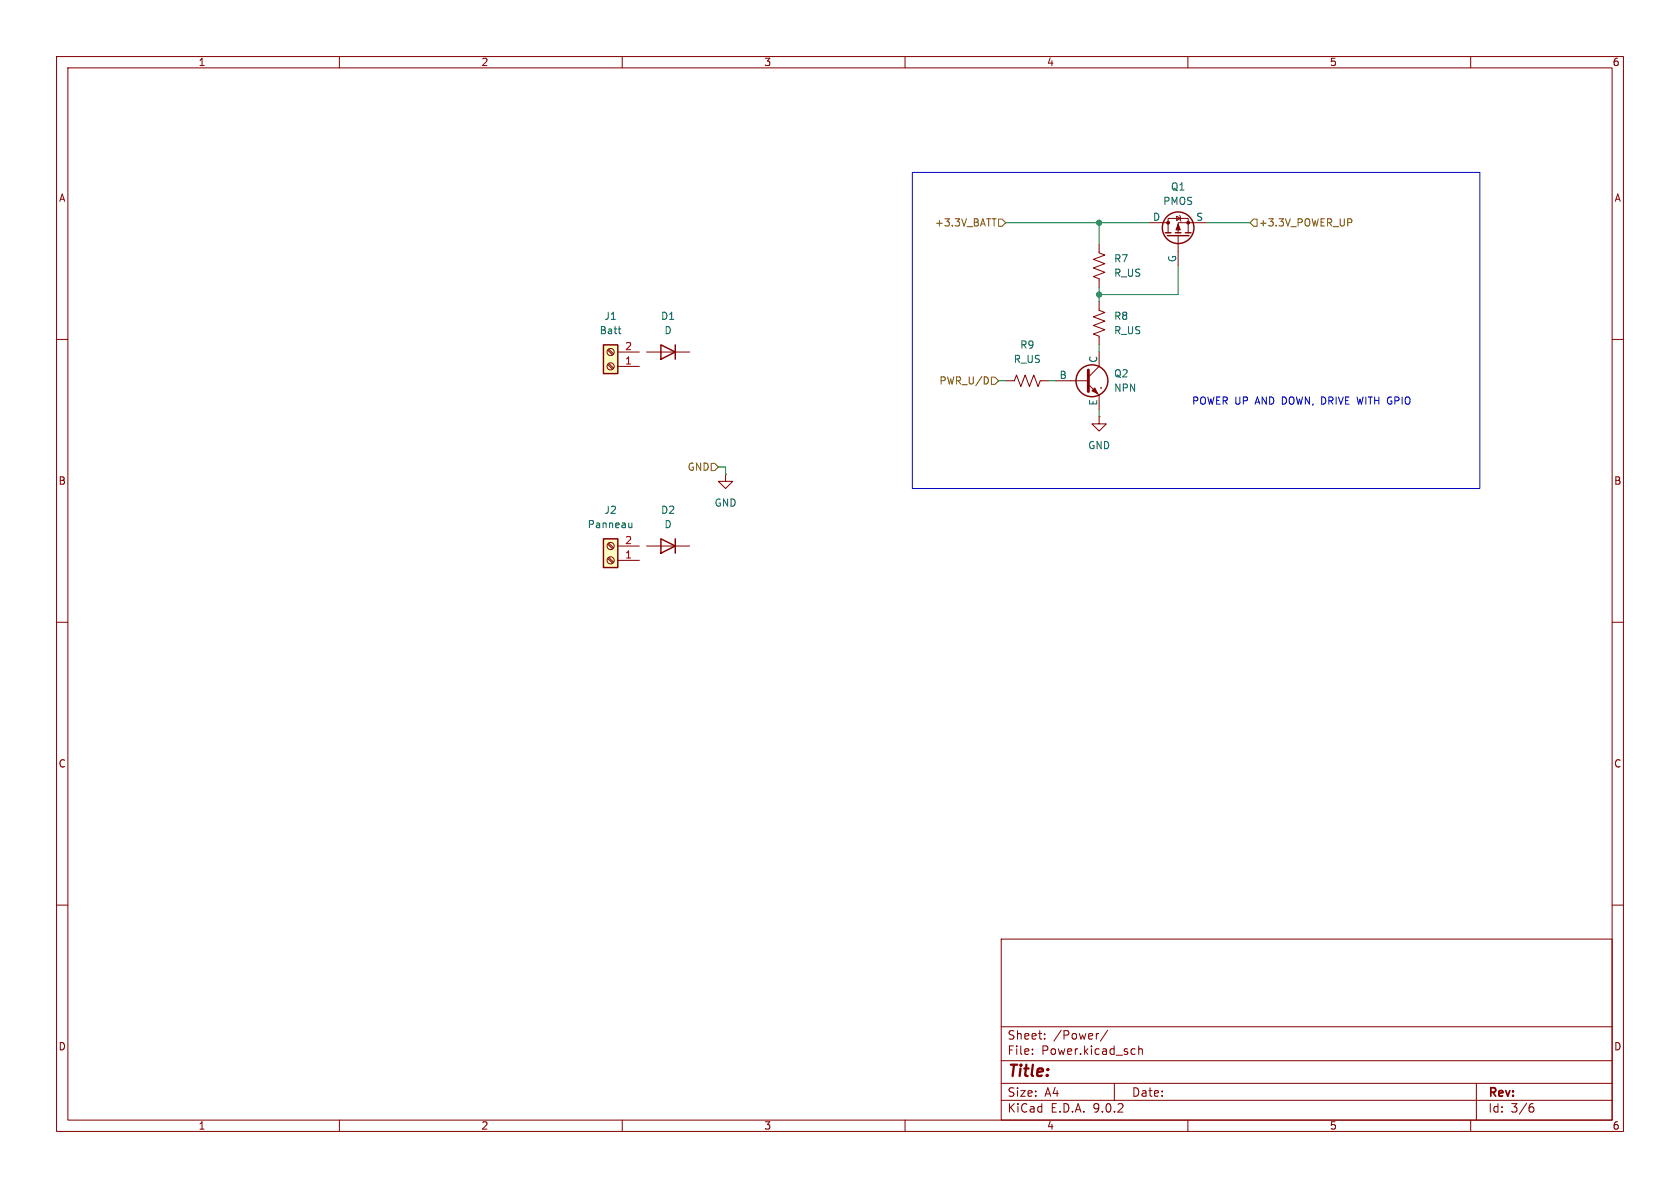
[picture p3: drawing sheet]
<svg xmlns="http://www.w3.org/2000/svg" width="297mm" height="210mm" viewBox="0 0 297 210" stroke-linecap="round" stroke-linejoin="round" font-family="sans-serif">
<g fill="none" stroke="#840000" stroke-width=".18">
<path d="M10 10h277v190h-277zM12 12h273v186h-273zM60 10v2M110 10v2M160 10v2M210 10v2M260 10v2M203.2 39.4h3.3M208 38.2l.7 .4-.7 .4zM208.5 38.1l.2 .1v.8l.1 .1M213.4 39.4h-5.1v1.7M194.3 43.2v1.5l1 .4-2 .7 2 .8-2 .8 2 .7-2 .8 1 .4v1.5"/>
<path d="M194.3 53.3v1.6l1 .3-2 .8 2 .8-2 .7 2 .8-2 .8 1 .3v1.6M206.5 41.1v-2.5h3.6v2.5M208.3 41.7v5.3M10 60h2M177.8 67.3h1.5l.4-1 .8 2 .7-2 .8 2 .8-2 .7 2 .4-1h1.5M186.7 67.3h5.7M192.4 67.9l1.9 2v2.5M194.3 73.7v1.2h1.3l-1.3 1.3-1.3-1.3h1.3M194.3 73.7h.1M194.3 62.2v2.6l-1.9 1.9M194.6 68.6h.1M285 60h2"/>
<path d="M114.3 96.5h7.6M10 110h2M285 110h2M10 160h2M177 166h108v32h-108zM285 160h2M60 198v2M110 198v2M160 198v2M177 194.5h108M177 191.5h108M177 187.5h108"/>
<path d="M177 181.5h108M182.5 186.3v.1M182.5 185.5v.1M184.7 183.6v.1M184.7 182.8v.1M194.2 182.7l-.2 .1M195.8 182.1l-1.3 2M197 191.5v3M200.2 185.4l.5 .1M200.7 186.3l-.5 .1M201.3 185.5l.2-.1 .4 .1 .1 .9M201.3 184.9v1.5"/>
<path d="M210 198v2M260 198v2M261 191.5v6.5M270.6 195.7h.4l.2 .3-.1 .5-.5 .1M271 195.1l-.4 .1"/>
</g>
<g fill="none" stroke="#840000" stroke-width=".25">
<path d="M206 41.1h1M206.4 41.7h3.8M207.8 41.1h1M209.5 41.1h1.1M116.8 95.3l2.6 1.2-2.6 1.3zM119.4 95.3v2.5"/>
<circle cx="208.3" cy="40.3" r="2.79"/>
<circle cx="193" cy="67.3" r="2.82"/>
</g>
<g fill="#840000" stroke="#840000" stroke-width=".18">
<path d="M208.3 39.6l.4 1h-.8z"/>
<path d="M193.5 68.6l.6 1-1.1-.5z"/>
<circle cx="206.5" cy="39.4" r=".25"/>
<circle cx="210.1" cy="39.4" r=".25"/>
</g>
<path d="M192.4 65.4v3.8" fill="none" stroke="#840000" stroke-width=".51"/>
<path d="M106.7 61h2.5v5h-2.5z" fill="#ffffc2"/>
<path d="M106.7 61h2.5v5h-2.5z" fill="none" stroke="#840000" stroke-width=".25"/>
<g fill="none" stroke="#840000" stroke-width=".18">
<path d="M107.4 64.4l.9 .9M107.4 61.9l.9 .8M107.6 64.3l.9 .8M107.6 61.7l.9 .9M109.2 64.8h3.8M109.2 62.2h3.8"/>
<circle cx="107.9" cy="62.2" r=".63"/>
<circle cx="107.9" cy="64.8" r=".63"/>
</g>
<path d="M109.3 58.2h.5M109.5 58.9l.3 .1" fill="none" stroke="#006464" stroke-width=".18"/>
<path d="M106.7 95.3h2.5v5h-2.5z" fill="#ffffc2"/>
<path d="M116.8 61l2.6 1.2-2.6 1.3zM119.4 61v2.5M106.7 95.3h2.5v5h-2.5z" fill="none" stroke="#840000" stroke-width=".25"/>
<g fill="none" stroke="#840000" stroke-width=".18">
<path d="M114.3 62.2h7.6M107.4 98.7l.9 .9M107.4 96.2l.9 .8M107.6 98.6l.9 .8M107.6 96l.9 .9M109.2 99.1h3.8M109.2 96.5h3.8M128.3 83.8v1.3h1.2l-1.2 1.3-1.3-1.3h1.3M128.3 83.8h.1"/>
<circle cx="107.9" cy="99.1" r=".63"/>
<circle cx="107.9" cy="96.5" r=".63"/>
</g>
<path d="M111.7 92.4v.9M111.7 93.2l-.4 .1" fill="none" stroke="#006464" stroke-width=".18"/>
<path d="M175.4 38.7h.7M176.5 38.7h.7l.6 .7-.6 .6h-.7zM221.6 38.7h.6v1.3h-.6l-.6-.6zM238.7 38.7l.3 .2-.1 .3-.2 .1M174.6 66.8l.1 .4-.1 .5M175.3 66.7h.6l.6 .6-.6 .6h-.6zM125.7 81.9h.7l.6 .7-.6 .6h-.7z" fill="none" stroke="#725600" stroke-width=".18"/>
<path d="M177.8 39.4h25.4M194.3 39.4v3.8M213.4 39.4h7.6M194.3 50.8v2.5M208.3 47v5.1h-14M176.5 67.3h1.3M185.4 67.3h1.3M194.3 61v1.2M194.3 72.4v1.3M127 82.6h1.3v1.2" fill="none" stroke="#009600" stroke-width=".18"/>
<path d="M161.3 30.5h100.3v55.9h-100.3z" fill="none" stroke="#0000c2" stroke-width=".18"/>
<g fill="#009600" stroke="#009600" stroke-width=".18">
<circle cx="194.3" cy="52.1" r=".46"/>
<circle cx="194.3" cy="39.4" r=".46"/>
</g>
<text font-size="2.8" fill="#840000" x="178" y="190.9">Title:</text>
<g font-size="2.1" fill="#840000">
<text x="178" y="184">Sheet:</text>
<text x="186.2" y="184">/Power/</text>
<text x="178" y="186.7">File:</text>
<text x="184.1" y="186.7">Power.kicad_sch</text>
<text x="178" y="196.9">KiCad</text>
<text x="178" y="194.1">Size:</text>
<text x="184.7" y="194.1">A4</text>
<text x="185.7" y="196.9">E.D.A.</text>
<text x="193.3" y="196.9">9.0.2</text>
<text x="200" y="194.1">Date:</text>
<text x="263" y="194.3">Rev:</text>
<text x="263" y="196.9">Id:</text>
<text x="267.1" y="196.9">3/6</text>
</g>
<g font-size="1.8" fill="#840000">
<text x="35" y="11.9">1</text>
<text x="85" y="11.9">2</text>
<text x="135" y="11.9">3</text>
<text x="185" y="11.9">4</text>
<text x="235" y="11.9">5</text>
<text x="285" y="11.9">6</text>
<text x="10.3" y="35.9">A</text>
<text x="285.3" y="35.9">A</text>
<text x="10.3" y="85.9">B</text>
<text x="285.3" y="85.9">B</text>
<text x="10.3" y="135.9">C</text>
<text x="285.3" y="135.9">C</text>
<text x="10.3" y="185.9">D</text>
<text x="285.3" y="185.9">D</text>
<text x="35" y="199.9">1</text>
<text x="85" y="199.9">2</text>
<text x="135" y="199.9">3</text>
<text x="185" y="199.9">4</text>
<text x="235" y="199.9">5</text>
<text x="285" y="199.9">6</text>
</g>
<g font-size="1.8" fill="#006464">
<text x="206.9" y="33.9">Q1</text>
<text x="203.7" y="39.1">D</text>
<text x="205.5" y="36.4">PMOS</text>
<text x="211.4" y="39.1">S</text>
<text x="196.9" y="46.6">R7</text>
<text x="208" y="46.5" transform="rotate(-90 208 46.5)">G</text>
<text x="196.9" y="49.1">R_US</text>
<text x="105.9" y="59.3">Batt</text>
<text x="106.8" y="56.7">J1</text>
<text x="116.8" y="56.7">D1</text>
<text x="117.4" y="59.3">D</text>
<text x="196.9" y="56.7">R8</text>
<text x="196.9" y="59.3">R_US</text>
<text x="179.1" y="64.4">R_US</text>
<text x="180.3" y="61.8">R9</text>
<text x="194.1" y="64.2" transform="rotate(-90 194.1 64.2)">C</text>
<text x="187.2" y="67.1">B</text>
<text x="194.1" y="71.8" transform="rotate(-90 194.1 71.8)">E</text>
<text x="196.9" y="66.9">Q2</text>
<text x="196.9" y="69.4">NPN</text>
<text x="192.3" y="79.6">GND</text>
<text x="126.2" y="89.8">GND</text>
<text x="103.8" y="93.6">Panneau</text>
<text x="106.8" y="91">J2</text>
<text x="116.8" y="91">D2</text>
<text x="117.4" y="93.6">D</text>
</g>
<g font-size="1.8" fill="#725600">
<text x="165.2" y="40.2">+3.3V_BATT</text>
<text x="222.4" y="40.2">+3.3V_POWER_UP</text>
<text x="166" y="68.2">PWR_U/D</text>
<text x="121.5" y="83.4">GND</text>
</g>
<g font-size="1.8" fill="#a90000">
<text x="110.4" y="64.5">1</text>
<text x="110.4" y="62">2</text>
<text x="110.4" y="98.8">1</text>
<text x="110.4" y="96.3">2</text>
</g>
<g font-size="1.8" fill="#0000c2">
<text x="210.6" y="71.7">POWER UP</text>
<text x="222.1" y="71.7">AND DOWN, DRIVE WITH GPIO</text>
</g>
</svg>
